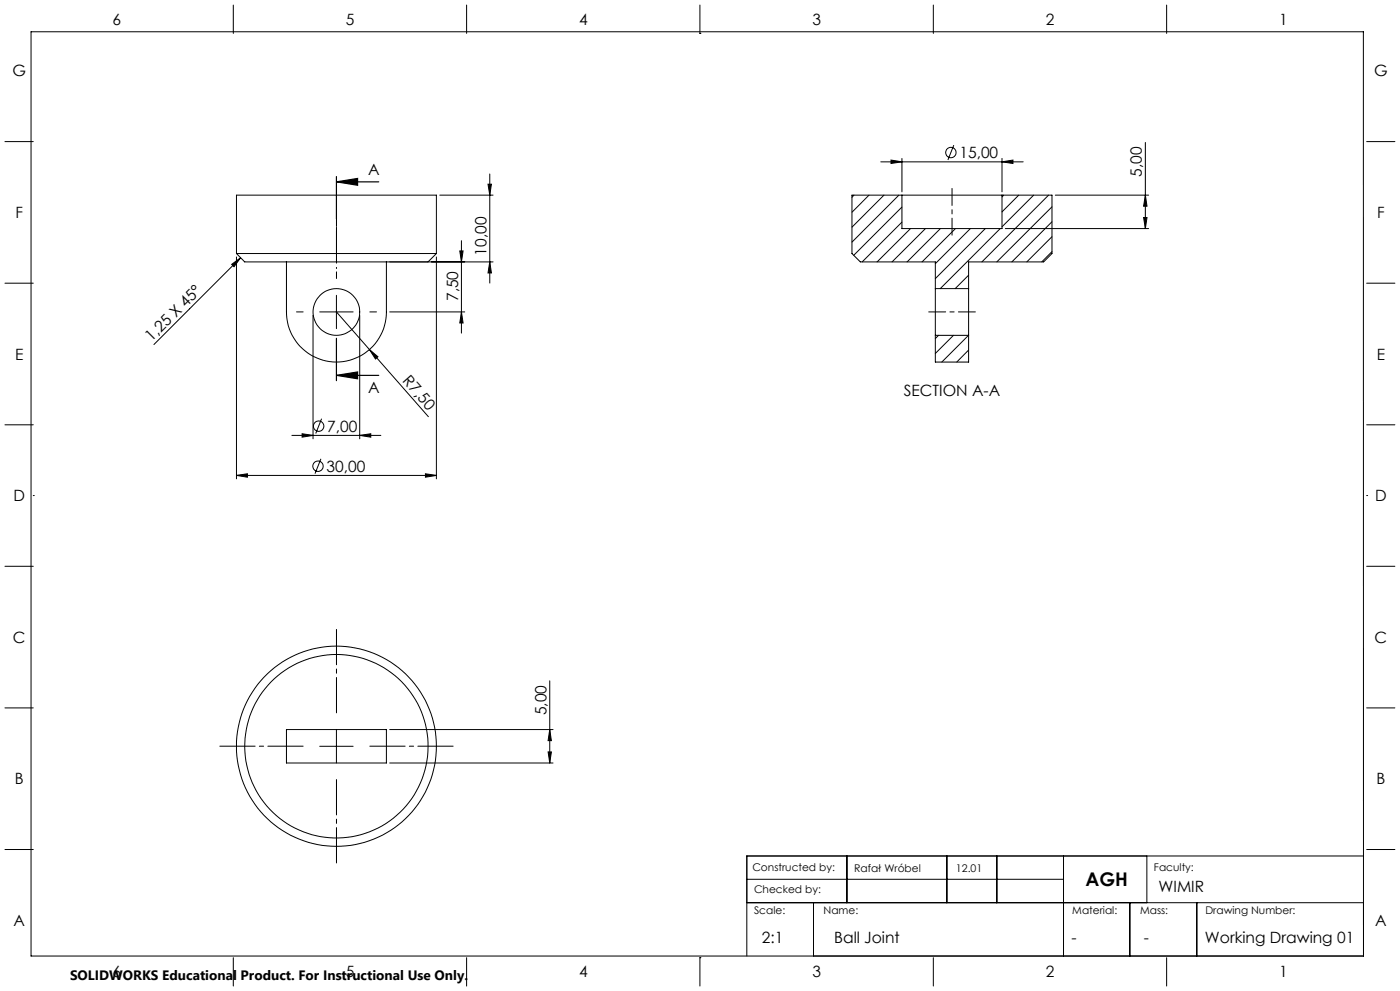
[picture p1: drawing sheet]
<svg xmlns="http://www.w3.org/2000/svg" width="420mm" height="297mm" viewBox="0 0 420 297" stroke-linecap="round" stroke-linejoin="round" font-family="sans-serif">
<g fill="none" stroke="#000" stroke-width=".3">
<path d="M9.3 9.5h399.7v277h-399.7zM70 1.5v8.5M140 1.5v8.5M210 10h.1M210 1.5v8.5M280 1.5v8.5M350 1.5v8.5M1.5 42.4h8.5M131.9 58.5h16M146.4 55.2h1l-.5 3.3zM146.9 52.1v32.7M256.2 58.5l-.6 .6"/>
<path d="M260.7 58.5l-5.1 5.1M264.2 48.5h42.8M265.2 58.5l-9.6 9.6M267.3 48l3.3 .5-3.3 .5zM269.7 58.5l-14.1 14.1M270.6 58.5h30M270.6 58.5v10h30v-10M270.6 58.5h-15v17.5l2.5 2.5h22.5v8M270.6 47.5v10M286.1 43.5l-1.7 4.4M300.6 58.5h15v17.5l-2.5 2.5h-22.5v8M300.6 48.5l3.3-.5v1z"/>
<path d="M300.6 47.5v10M301.1 58.5l-.5 .5M305.6 58.5l-5 5M310.1 58.5l-9.5 9.5M314.6 58.5l-20 20M316.6 58.5h28M343.6 58.5l.5 3.3h-1zM343.6 42.7v25.8M410 42.4h8.5M69.5 79.2l2.7-1.9-2 2.6zM70.9 76v-17.5h60v17.5M70.9 76h60"/>
<path d="M70.9 76l2.5 2.5h55l2.5-2.5M70.9 77v66.5M72.2 77.3l-26 26M85.9 78.5v15a15 15 0 0 0 15 15 15 15 0 0 0 15-15v-15M116.9 78.5h31M130.9 77v66.5M137.9 75.2h1l-.5 3.3zM138.4 72.1v27.7M146.9 78.5l.5 3.3h-1zM270.6 62.1l-14.5 14.4M270.6 66.6l-11.9 11.9M273.2 68.5l-10.1 10"/>
<path d="M277.6 68.5l-10 10M282.1 68.5l-10 10M286.6 68.5l-10 10M291.1 68.5l-10.5 10.5M295.6 68.5l-15 15M300.1 68.5l-18 18M301.6 68.5h43M315.6 62l-16.6 16.5M315.6 66.5l-12 12M315.6 70.9l-7.6 7.6M315.6 75.4l-3.1 3.1M343.1 65.2h1l-.5 3.3z"/>
<path d="M1.5 84.9h8.5M93.9 94.5v37M95.9 93.5h10M100.9 88.5v10M100.9 93.5l9.9 11.3M107.9 94.5v37M116.9 93.5h22.5M138.4 93.5l.5 3.3h-1zM280.6 86.5v14M280.6 86.5h10M290.6 86.5v14M290.6 82.5l-4 4"/>
<path d="M410 84.9h8.5M110.8 104.8l2.6 2.1-.8 .7zM110.8 104.8l17.7 20.1M280.6 100.5v8h10v-8M280.6 100.5h10M281.6 100.5l-1 1M286 100.5l-5.4 5.4M290.5 100.5l-8 8M290.6 104.9l-3.6 3.6M1.5 127.3h8.5M87.6 130.5h26.7M90.6 130l3.3 .5-3.3 .5z"/>
<path d="M96.3 137.5l-1.8 4.5M96.5 125.5l-1.8 4.4M107.9 130.5l3.3-.5v1zM410 127.3h8.5M10 148.5h.1M70.9 142.5l3.3-.5v1zM70.9 142.5h60M127.6 142l3.3 .5-3.3 .5zM410 148.5h.1M1.5 169.7h8.5M410 169.7h8.5M1.5 212.2h8.5"/>
<path d="M85.9 218.6h30v10.1h-30zM100.9 218.6v10.1M116.9 218.6h49M164.9 218.6l.5 3.4h-1zM164.9 204v24.7M410 212.2h8.5M95.9 223.7h10M116.9 228.7h49M164.4 225.4h1l-.5 3.3zM1.5 254.6h8.5M254.1 256.5v14M284.1 256.5v14"/>
<path d="M299 256.5v14M319.1 256.5v30M344.1 256.5v14M409 256.5h-185v30M410 254.6h8.5M224 270.5h185M224 263.5h95.1M244.1 270.5v16M338.9 270.5v16M359 270.5h.1M359 270.5v16M70 287v8.5"/>
<path d="M140 287v8.5M210 287h.1M210 287v8.5M280 287v8.5M350 287v8.5"/>
<circle cx="285.3" cy="45.7" r="1.55"/>
<circle cx="100.9" cy="93.5" r="7"/>
<circle cx="95.4" cy="139.7" r="1.55"/>
<circle cx="95.6" cy="127.7" r="1.56"/>
<circle cx="100.9" cy="223.6" r="30"/>
<circle cx="100.9" cy="223.7" r="27.5"/>
</g>
<path d="M100.9 54.5l6.4-1v2zM100.9 54.5h12.7M100.9 52.9v12.7M100.9 112.5l6.4-1v2zM100.9 101.4v12.7M100.9 112.5h12.7" fill="none" stroke="#000" stroke-width=".35"/>
<path d="M285.6 70.5v-14M292.6 93.5h-14" fill="none" stroke="#000" stroke-width=".3" stroke-dasharray="15.2 1.3 1.3 1.3" stroke-dashoffset="10.1"/>
<path d="M100.9 56.5v21.5" fill="none" stroke="#000" stroke-width=".3" stroke-dasharray="15.2 1.3 1.3 1.3" stroke-dashoffset="6.4"/>
<path d="M100.9 56.5v19.5" fill="none" stroke="#000" stroke-width=".3" stroke-dasharray="15.2 1.3 1.3 1.3" stroke-dashoffset="7.4"/>
<path d="M100.9 76v4.5" fill="none" stroke="#000" stroke-width=".3" stroke-dasharray="15.2 1.3 1.3 1.3" stroke-dashoffset="14.9"/>
<path d="M90.9 93.5h-2M100.9 83.5v-2M110.9 93.5h2M100.9 103.5v2" fill="none" stroke="#000" stroke-width=".3" stroke-dasharray="15.2 1.3 1.3 1.3"/>
<path d="M100.9 213.6v-25M90.9 223.6h-25M100.9 233.6v25M110.9 223.6h25" fill="none" stroke="#000" stroke-width=".3" stroke-dasharray="15.2 1.3 1.3 1.3" stroke-dashoffset="4.6"/>
<g fill="#000">
<path d="M69.5 79.2l2.7-1.9-2 2.6zM110.8 104.8l2.6 2.1-.8 .7z"/>
<path d="M100.9 54.5l6.4-1v2zM100.9 112.5l6.4-1v2z"/>
<path d="M138.4 93.5l.5 3.3h-1zM137.9 75.2h1l-.5 3.3zM146.9 78.5l.5 3.3h-1zM146.4 55.2h1l-.5 3.3zM343.1 65.2h1l-.5 3.3zM343.6 58.5l.5 3.3h-1z"/>
<path d="M90.6 130l3.3 .5-3.3 .5zM107.9 130.5l3.3-.5v1z"/>
<path d="M127.6 142l3.3 .5-3.3 .5zM70.9 142.5l3.3-.5v1zM300.6 48.5l3.3-.5v1zM267.3 48l3.3 .5-3.3 .5z"/>
<path d="M164.9 218.6l.5 3.4h-1zM164.4 225.4h1l-.5 3.3z"/>
</g>
<text font-size="5.6" x="325.6" y="265.4">AGH</text>
<g font-size="4.7">
<text x="33.7" y="7.4">6</text>
<text x="103.7" y="7.4">5</text>
<text x="173.7" y="7.4">4</text>
<text x="243.7" y="7.4">3</text>
<text x="313.7" y="7.4">2</text>
<text x="383.7" y="7.4">1</text>
<text x="3.7" y="22.9">G</text>
<text x="412.2" y="22.9">G</text>
<text x="287.8" y="47.4">15,00</text>
<text x="110.4" y="52.4">A</text>
<text x="342.6" y="53" transform="rotate(-90 342.6 53)">5,00</text>
<text x="4.6" y="65.3">F</text>
<text x="413.1" y="65.3">F</text>
<text x="145.9" y="76.6" transform="rotate(-90 145.9 76.6)">10,00</text>
<text x="137.4" y="90.2" transform="rotate(-90 137.4 90.2)">7,50</text>
<text x="4.5" y="107.7">E</text>
<text x="45.5" y="102.5" transform="rotate(-45 45.5 102.5)">1,25 X 45°</text>
<text x="413" y="107.7">E</text>
<text x="110.4" y="117.8">A</text>
<text x="120.6" y="114.3" transform="rotate(49 120.6 114.3)">R7,50</text>
<text x="271.2" y="118.7">SECTION A-A</text>
<text x="98.2" y="129.4">7,00</text>
<text x="98" y="141.4">30,00</text>
<text x="4" y="150.2">D</text>
<text x="412.5" y="150.2">D</text>
<text x="3.9" y="192.6">C</text>
<text x="412.4" y="192.6">C</text>
<text x="163.9" y="214.4" transform="rotate(-90 163.9 214.4)">5,00</text>
<text x="4.4" y="235">B</text>
<text x="412.9" y="235">B</text>
<text x="347.6" y="267.5">WIMIR</text>
<text x="4" y="277.5">A</text>
<text x="412.5" y="277.5">A</text>
<text x="228.5" y="282.5">2:1</text>
<text x="250.3" y="282.5">Ball Joint</text>
<text x="321.4" y="282.5">-</text>
<text x="343.1" y="282.5">-</text>
<text x="361.5" y="282.5">Working Drawing 01</text>
<text x="33.7" y="292.9">6</text>
<text x="103.7" y="292.9">5</text>
<text x="173.7" y="292.9">4</text>
<text x="243.7" y="292.9">3</text>
<text x="313.7" y="292.9">2</text>
<text x="383.7" y="292.9">1</text>
</g>
<text font-size="4.1" x="21" y="293.7">SOLIDWORKS Educational Product. For Instructional Use Only.</text>
<g font-size="3.2">
<text x="225.7" y="261.2">Constructed by:</text>
<text x="256.2" y="261.4">Rafał Wróbel</text>
<text x="286.8" y="261.4">12.01</text>
<text x="346.2" y="261.2">Faculty:</text>
<text x="226.2" y="267.7">Checked by:</text>
<text x="226.2" y="274">Scale:</text>
<text x="247.1" y="274">Name:</text>
<text x="321.7" y="274">Material:</text>
<text x="342" y="274">Mass:</text>
<text x="361.6" y="274">Drawing Number:</text>
</g>
</svg>
